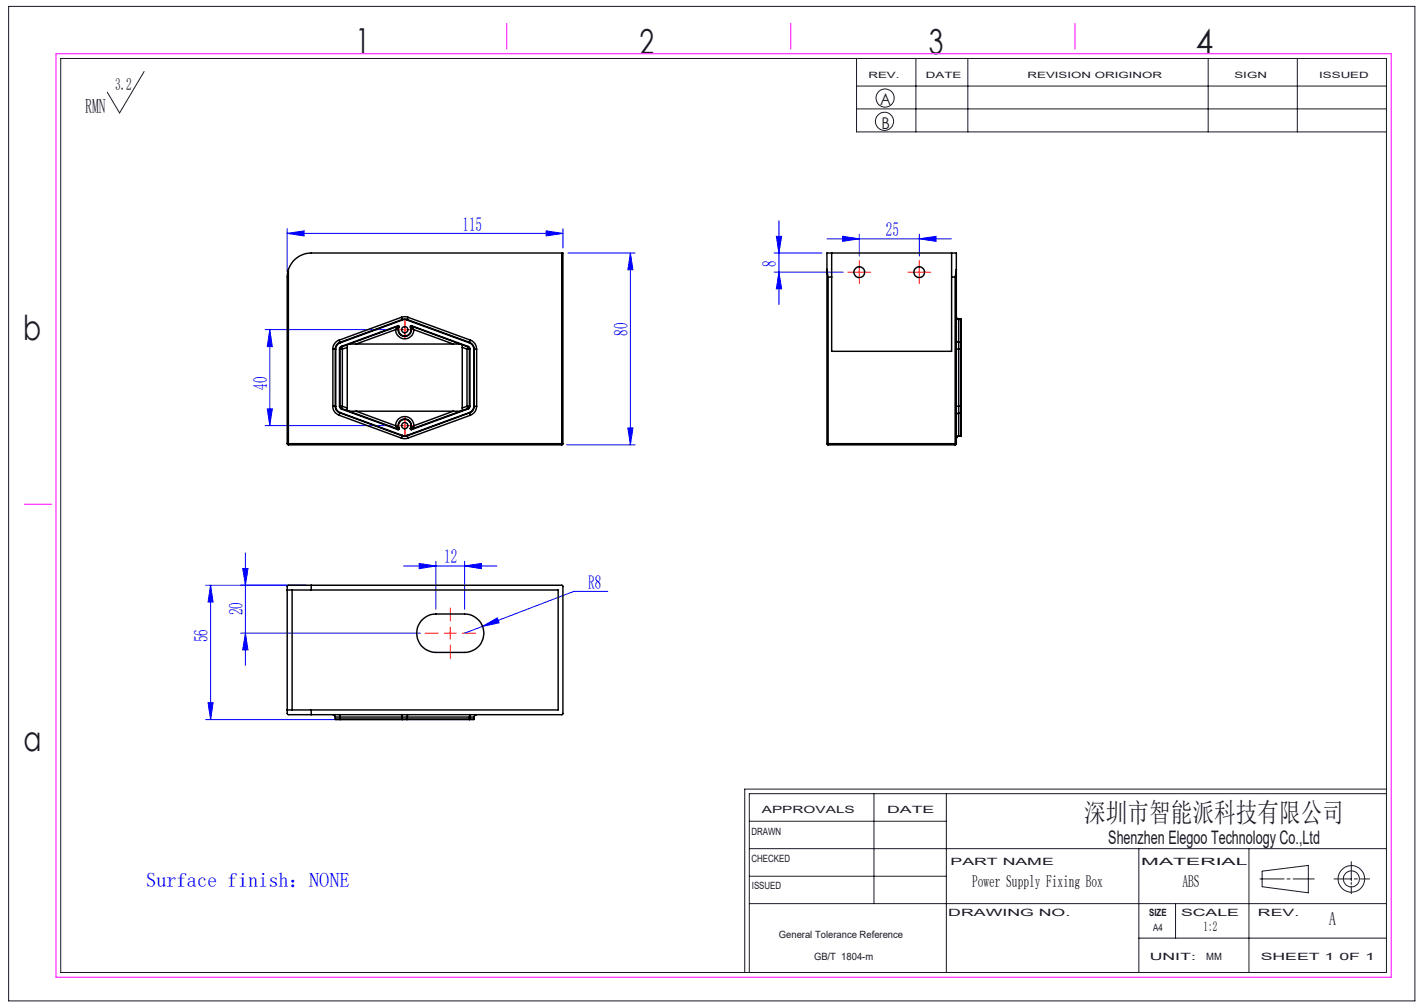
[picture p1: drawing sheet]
<svg xmlns="http://www.w3.org/2000/svg" width="297mm" height="210mm" viewBox="0 0 297 210" stroke-linecap="round" stroke-linejoin="round" font-family="sans-serif">
<g fill="none" stroke="#191924" stroke-width=".21">
<path d="M1.8 1.3h293.3v207.4h-293.3zM12.7 12.2h276.5v190.6h-276.5zM30.1 14.9l-5.2 8.7-2.5-4.4M178.6 12.2v15.3h110.6M178.6 17.9h110.6M191 12.2v15.3M201.9 12.2v15.3M252 12.2v15.3M270.6 12.2v15.3M178.6 22.7h110.6M156.3 177h132.9M156.3 171.3h41.1"/>
<path d="M182.3 165.5v22.9M197.4 165.5v37.3M237.5 177v25.8M260.5 177v25.8M281.8 179.7v4M289.2 165.5h-132.9v37.3M289.2 164.6h-133.9v38.2M156.3 188.4h132.9M156.3 182.7h41.1M237.5 195.6h51.7M245.2 188.4v7.2M262.8 183.3h5"/>
<path d="M263.2 181.7l9.7-1.2v5.7l-9.7-1.3zM268.4 183.3h.7M269.7 183.3h4.4M278.2 183.3h3.6M281.8 184v.4M281.8 184.8v1.6M282.5 183.3h.6M283.7 183.3h1.9"/>
<circle cx="184.5" cy="25.3" r="1.9"/>
<circle cx="184.6" cy="20.4" r="1.89"/>
<circle cx="281.9" cy="183.3" r="1.68"/>
<circle cx="281.9" cy="183.3" r="2.77"/>
</g>
<g fill="none" stroke="#00f" stroke-width=".21">
<path d="M59.9 48.7l3.5-.6v1.1zM59.9 47.7v9.1M59.9 48.7h57.5M113.9 48.1l3.5 .6-3.5 .5zM117.4 47.7v4M118.4 52.8h14.1M131.5 52.8l.5 3.5h-1zM131.5 52.8v40M161.5 52.8h9.9M161.5 56.8h14.4M161.9 49.3h1.1l-.5 3.5zM162.5 56.8l.5 3.4h-1.1z"/>
<path d="M162.5 46v17.5M172.5 49.8h25.9M175.7 49.3l3.5 .5-3.5 .5zM179.2 48.8v4.6M191.7 49.8l3.5-.5v1zM191.7 48.8v4.6M55.3 68.7h26.2M56.3 68.7l.5 3.6h-1.1zM56.3 68.7v20.1M55.3 88.8h26.2M55.7 85.3h1.1l-.5 3.5zM118.2 92.8h14.3"/>
<path d="M131 89.2h1l-.5 3.6zM50.6 118.6h1.1l-.5 3.5zM51.2 115.3v23.5M84.2 118h19.4M87.4 117.5l3.5 .5-3.5 .6zM90.9 117v10.1M96.9 118l3.5-.5v1.1zM96.9 117v10.1M42.9 122.1h21M43.9 122.1v28M43.9 122.1l.5 3.4h-1zM50.2 132h37.5"/>
<path d="M51.2 132l.5 3.5h-1.1zM100.6 130.6l3.1-1.7 .4 1zM100.6 130.6l-3.7 1.4M126.8 123.3h-7.1l-19.1 7.3M42.9 150.1h41M43.4 146.5h1l-.5 3.6z"/>
</g>
<g fill="none" stroke="#f00" stroke-width=".21" stroke-dasharray="30.5 1.3 1.3 1.3">
<path d="M178 56.7h-1.1M179.2 55.5v-1.1M179.2 58v1.1M180.5 56.7h1.1M190.5 56.7h-1.1M191.7 55.5v-1.1M191.7 58v1.1M193 56.7h1.1M83.2 68.7h-.7M84.4 67.5v-.7M84.4 70v.6M85.7 68.7h.6"/>
<path d="M83.2 88.7h-.7M84.4 87.5v-.7M84.4 90v.6M85.7 88.7h.6M91.4 132h-2.7M93.9 134.5v2.8M93.9 129.5v-2.7M96.4 132h2.8"/>
</g>
<path d="M178 56.8h2.5M179.2 55.5v2.5M190.5 56.8h2.5M191.7 55.5v2.5M83.1 68.7h2.6M84.4 67.5v2.5M83.1 88.8h2.6M84.4 87.5v2.5M92.7 132h2.5M93.9 130.8v2.5" fill="none" stroke="#f00" stroke-width=".21"/>
<path d="M11.7 11.2h278.5v192.6h-278.5zM105.7 4.9v5.3M164.9 4.9v5.3M224.2 4.9v5.3M5 105.2h5.8" fill="none" stroke="#f0f" stroke-width=".21"/>
<g fill="#00f">
<path d="M59.9 48.7l3.5-.6v1.1zM113.9 48.1l3.5 .6-3.5 .5zM175.7 49.3l3.5 .5-3.5 .5zM191.7 49.8l3.5-.5v1zM100.6 130.6l3.5-.7-.4-1z"/>
<path d="M51.2 132l.5 3.5h-1.1zM50.6 118.6h1.1l-.5 3.5z"/>
<path d="M56.3 68.7l.5 3.6h-1.1zM55.7 85.3h1.1l-.5 3.5zM131.5 52.8l.5 3.5h-1zM131 89.2h1l-.5 3.6zM161.9 49.3h1.1l-.5 3.5zM162.5 56.8l.5 3.4h-1.1z"/>
<path d="M43.9 122.1l.5 3.4h-1zM43.4 146.5h1l-.5 3.6z"/>
<path d="M87.4 117.5l3.5 .5-3.5 .6zM96.9 118l3.5-.5v1.1z"/>
</g>
<g fill="none" stroke="#000" stroke-width=".3">
<path d="M60.1 56.2l-.2 1.5v34.8M60.1 56.2v36.3M117.2 52.8h-52.3a5.1 5.1 0 0 0-4.8 3.4M117.2 52.8h.2v39.7M117.2 52.8v39.7M172.5 56.2l.2 1.6M172.5 56.2v-3.4h27v3.4M172.5 56.2v36.3M172.7 57.8h.8M172.7 57.8v34.7M173.5 52.8v5M173.5 57.8v15.5h25v-15.5"/>
<path d="M198.5 52.8v5M198.5 57.8h.7M199.2 57.8v34.7M199.5 56.2l-.3 1.6M199.5 56.2v36.3M69.4 72.8h.5M69.4 72.8v11.9M69.9 72.8h.1M69.9 72.8v11.9M70 72.8v11.9M70.7 70.9a2 2 0 0 0-1.3 1.9M70.7 70.9l.2 .5"/>
<path d="M70.8 72.8h.1M70.8 72.8v11.9M70.9 71.4a1.45 1.45 0 0 0-1 1.4M70.9 71.4v.1M70.9 72.8h.5M70.9 72.8v11.9M70.9 71.5a1.34 1.34 0 0 0-.9 1.3M71.2 72.2l-.3 .3-.1 .3M71.2 72.2v.1M71.2 72.3l-.3 .5M71.2 72.3l.2 .5M71.4 72.8v11.9"/>
<path d="M72.4 71.9v.6M72.4 72.5l-1 .3M72.4 72.5v12.6M72.8 71.7h1.5M74.3 71.7h20.2M82.5 68.7a1.91 1.91 0 0 0 1.9 2 1.91 1.91 0 0 0 1.9-2M82.5 68.7l-8.2 3M83 67.9l.2 .1 .1 .2M83 67.9v.1M83 67.9l-11.8 4.3M83 68l.1 .1M83 68l-.5 .7"/>
<path d="M83 68l-11.8 4.3M83.1 68.1l.2 .1M83.1 68.1a1.41 1.41 0 0 0 1.3 2.1 1.41 1.41 0 0 0 1.3-2.1M83.1 68.1l-.6 .6M83.3 68.2a1.3 1.3 0 0 0 1.1 1.9 1.3 1.3 0 0 0 1.2-1.9M83.7 66.2l.2 .4M83.7 66.2l.7-.2 .7 .2M83.7 66.2l-13 4.7M83.9 66.6v.1M83.9 66.6l.5-.1 .5 .1M83.9 66.6l-13 4.8M83.9 66.7l.4-.1 .6 .1"/>
<path d="M83.9 66.7l-13 4.8M84.9 66.7l13 4.8M84.9 66.6v.1M84.9 66.6l13 4.8M85.1 66.2l-.2 .4M85.1 66.2l13 4.7M85.7 68.1l-.1 .1M85.7 68.1l.6 .6M85.8 68l-.1 .1M85.8 68l.5 .7M85.8 68l11.8 4.3M85.8 67.9h-.1l-.1 .3"/>
<path d="M85.8 67.9v.1M85.8 67.9l11.8 4.3M86.3 68.7l8.2 3M94.5 71.7h1.5M96.4 71.9v.6M96.4 72.5l1 .3M96.4 72.5v12.6M97.4 72.8h.5M97.4 72.8v11.9M97.6 72.3l.2 .2 .1 .3M97.6 72.3l-.2 .5M97.6 72.2l.3 .2 .1 .4"/>
<path d="M97.6 72.2v.1M97.9 71.5a1.34 1.34 0 0 1 .9 1.3M97.9 72.8h.1M97.9 72.8v11.9M97.9 71.4v.1M97.9 71.4a1.59 1.59 0 0 1 1 1.4M98 72.8v11.9M98.1 70.9l-.2 .5M98.1 70.9a2 2 0 0 1 1.3 1.9M98.8 72.8h.1M98.8 72.8v11.9M98.9 72.8h.5"/>
<path d="M98.9 72.8v11.9M99.4 72.8v11.9M199.5 66l.2 .5h.3M199.5 72.8h.5M199.5 70.9l.2 .4 .3 .1M199.5 66.2l.2 .4h.3M200 71.4v1.4M200 66.5v.1M200 66.5h.4M200 66.6v4.8M200 72.8v11.9M200 72.8h.4"/>
<path d="M200 71.4h.4M200 66.6h.4M200.4 66.5l.1 .2M200.4 72.8h.1M200.4 71.4v1.4M200.4 71.4l.1 .1M200.4 66.6l.1 .1M200.4 66.5v.1M200.4 66.6v4.8M200.4 72.8v11.9M200.5 71.5v1.3M200.5 66.7v4.8"/>
<path d="M200.5 72.8v11.9M59.9 92.5h.2M59.9 92.5l.2 .3M60.1 92.5v.3M60.1 92.5h57.1M60.1 92.8h57.1M69.4 84.7h.5M69.4 84.7a2 2 0 0 0 1.3 1.9M69.9 84.7h.1M69.9 84.7a1.37 1.37 0 0 0 1 1.4M70 84.7a1.42 1.42 0 0 0 .9 1.3M70.7 86.6l13 4.8"/>
<path d="M70.8 84.7l.4 .6M70.8 84.7h.1M70.9 84.7l.3 .5M70.9 84.7h.5M70.9 86.1l-.2 .5M70.9 86.1l13 4.8M70.9 86v.1M70.9 86l13 4.8M71.2 85.3l11.8 4.3M71.2 85.2v.1M71.2 85.2l11.8 4.3M71.4 84.7l-.2 .5"/>
<path d="M71.4 84.7l1 .4M72.4 85.1v.5M72.8 85.8h1.5M74.3 85.8l8.2 3M74.3 85.8h20.2M82.5 88.8l.5 .7M82.5 88.8l.6 .6M82.5 88.8a1.91 1.91 0 0 1 1.9-1.9 1.91 1.91 0 0 1 1.9 1.9M83 89.5v.1M83.1 89.4a1.4 1.4 0 0 1 1.3-2 1.4 1.4 0 0 1 1.3 2M83.1 89.4l-.1 .1M83.3 89.3l-.1 .3h-.2"/>
<path d="M83.3 89.3a1.3 1.3 0 0 1 1.1-1.9 1.3 1.3 0 0 1 1.2 1.9M83.3 89.3l-.2 .1M83.7 91.4l.4 .1 1-.1M83.9 90.9h1M83.9 90.9l-.2 .5M83.9 90.8h1M83.9 90.8v.1M84.9 90.8v.1M84.9 90.9l.2 .5M85.6 89.3v.3h.2M85.6 89.3l.1 .1M85.7 89.4l.1 .1"/>
<path d="M85.8 89.5v.1M86.3 88.8l-.6 .6M86.3 88.8l-.5 .7M94.5 85.8h1.5M94.5 85.8l-8.2 3M96.4 85.1v.5M97.4 84.7l.2 .5M97.4 84.7h.5M97.4 84.7l-1 .4M97.6 85.2v.1M97.6 85.2l-11.8 4.3M97.6 85.3l-11.8 4.3"/>
<path d="M97.9 86v.1M97.9 84.7h.1M97.9 84.7l-.3 .5M97.9 86l-13 4.8M97.9 86.1l.2 .5M97.9 86.1l-13 4.8M98 84.7v.3l-.4 .3M98.1 86.6l-13 4.8M98.8 84.7a1.42 1.42 0 0 1-.9 1.3M98.8 84.7h.1M98.9 84.7a1.49 1.49 0 0 1-1 1.4M98.9 84.7h.5"/>
<path d="M99.4 84.7a2 2 0 0 1-1.3 1.9M117.2 92.5h.2M117.2 92.5v.3M117.4 92.5l-.2 .3M172.5 92.5h.2M172.5 92.5l.2 .3M172.7 92.5v.3M172.7 92.5h26.5M172.7 92.8h26.5M199.2 92.5v.3M199.2 92.5h.3M199.5 92.5l-.3 .3"/>
<path d="M199.5 84.7h.5M200 91l-.4 .1-.1 .4M200 84.7v1.4M200 86.1l-.4 .1-.1 .4M200 90.9l-.3 .1-.2 .4M200 90.9v.1M200 91h.4M200 86.1v4.8M200 84.7h.4M200 86.1h.4M200 90.9h.4M200.4 84.7v1.4"/>
<path d="M200.4 84.7h.1M200.4 90.9v.1M200.4 86.1v4.8M200.5 90.8l-.1 .2M200.5 84.7v1.3M200.5 86l-.1 .1M200.5 90.8l-.1 .1M200.5 86v4.8M59.9 123h5M60.9 123v25.1M64.9 122.1h52.4l.1 .1v26.7l-.1 .1h-52.4M64.9 122.1h-4.8l-.2 .2v26.5l.2 .2h4.8"/>
<path d="M64.9 122.1v.9M64.9 123h51.5v25.1h-51.5M87.9 129.4l.4-.4a3.8 3.8 0 0 1 2.6-1h6a4 4 0 0 1 4 4.1 4 4 0 0 1-4 4h-6a4 4 0 0 1-3.6-2.4 4 4 0 0 1 .6-4.3zM59.9 148.1h5M64.9 148.1v.9M69.4 149l.4 .2 .1 .3M69.9 149.5h1M69.9 150h1M69.9 150l1 .1M69.9 149.5v.5M70.7 149l.2 .5M70.9 150v.1"/>
<path d="M70.9 149.5v.5M70.9 149.5h13M70.9 150h13M70.9 150.1h13M83.7 149l.2 .5M83.9 149.5h1M83.9 150h1M83.9 150v.1M83.9 149.5v.5M83.9 150.1h1M84.9 150.1h13M84.9 150v.1"/>
<path d="M84.9 149.5h13M84.9 149.5v.5M84.9 150h13M85.1 149l-.2 .5M97.9 150v.1M97.9 149.5h1M97.9 150h1M97.9 149.5v.5M98.1 149l-.2 .5M98.9 150l-1 .1M98.9 149.5v.5M99.4 149l-.4 .3-.1 .2"/>
<circle cx="179.2" cy="56.7" r="1.12"/>
<circle cx="191.7" cy="56.7" r="1.12"/>
<circle cx="84.4" cy="68.8" r=".66"/>
<circle cx="84.4" cy="88.8" r=".66"/>
</g>
<g font-size="7.2" fill="#191924">
<text x="74.1" y="11">1</text>
<text x="133.4" y="11.2">2</text>
<text x="193.7" y="11.3">3</text>
<text x="249.4" y="11.3">4</text>
<text x="4.8" y="70.9">b</text>
<text x="4.9" y="156.5">a</text>
</g>
<text font-size="5.6" fill="#191924" x="226.2" y="171.5">深圳市智能派科技有限公司</text>
<text font-size="4.2" fill="#191924" x="17.8" y="23.5">RMN</text>
<text font-size="4.2" fill="#00f" x="30.5" y="184.9">Surface finish：NONE</text>
<g font-size="4.1" fill="#00f">
<text x="96.5" y="48.1">115</text>
<text x="184.8" y="49.2">25</text>
<text x="161.9" y="55.7" transform="rotate(-90 161.9 55.7)">8</text>
<text x="130.9" y="70" transform="rotate(-90 130.9 70)">80</text>
<text x="55.7" y="81.2" transform="rotate(-90 55.7 81.2)">40</text>
<text x="92.7" y="117.5">12</text>
<text x="122.7" y="122.7">R8</text>
<text x="50.6" y="128.3" transform="rotate(-90 50.6 128.3)">20</text>
<text x="43.4" y="134" transform="rotate(-90 43.4 134)">56</text>
</g>
<g font-size="3.9" fill="#191924">
<text x="231.2" y="176">Shenzhen Elegoo Technology Co.,Ltd</text>
<text x="277.2" y="193">A</text>
</g>
<text font-size="3.5" fill="#191924" x="24" y="18.7">3.2</text>
<g font-size="3.5">
<text x="202.8" y="184.9">Power Supply Fixing Box</text>
<text x="246.6" y="184.9">ABS</text>
</g>
<g font-size="3.4" fill="#191924">
<text x="183.6" y="22">A</text>
<text x="183.8" y="27">B</text>
</g>
<text font-size="2.8" x="251" y="194.1">1:2</text>
<g font-size="2.1" fill="#191924">
<text x="158.9" y="169.5">APPROVALS</text>
<text x="185" y="169.5">DATE</text>
<text x="156.7" y="174.2">DRAWN</text>
<text x="156.7" y="179.7">CHECKED</text>
<text x="156.8" y="185.4">ISSUED</text>
<text x="198.2" y="180.4">PART NAME</text>
<text x="238" y="180.4">MATERIAL</text>
<text x="197.8" y="191">DRAWING NO.</text>
<text x="239.7" y="191">SIZE</text>
<text x="246.3" y="191">SCALE</text>
<text x="262.4" y="191">REV.</text>
<text x="162.4" y="195.6">General Tolerance Reference</text>
<text x="240.5" y="194.1">A4</text>
<text x="169.8" y="200.2">GB/T 1804-m</text>
<text x="239.8" y="200.2">UNIT:</text>
<text x="251.6" y="200.2">MM</text>
<text x="262.9" y="200.2">SHEET 1 0F 1</text>
</g>
<g font-size="1.8" fill="#191924">
<text x="181.1" y="16.3">REV.</text>
<text x="193.1" y="16.3">DATE</text>
<text x="214.3" y="16.3">REVISION ORIGINOR</text>
<text x="257.5" y="16.3">SIGN</text>
<text x="275.1" y="16.3">ISSUED</text>
</g>
</svg>
